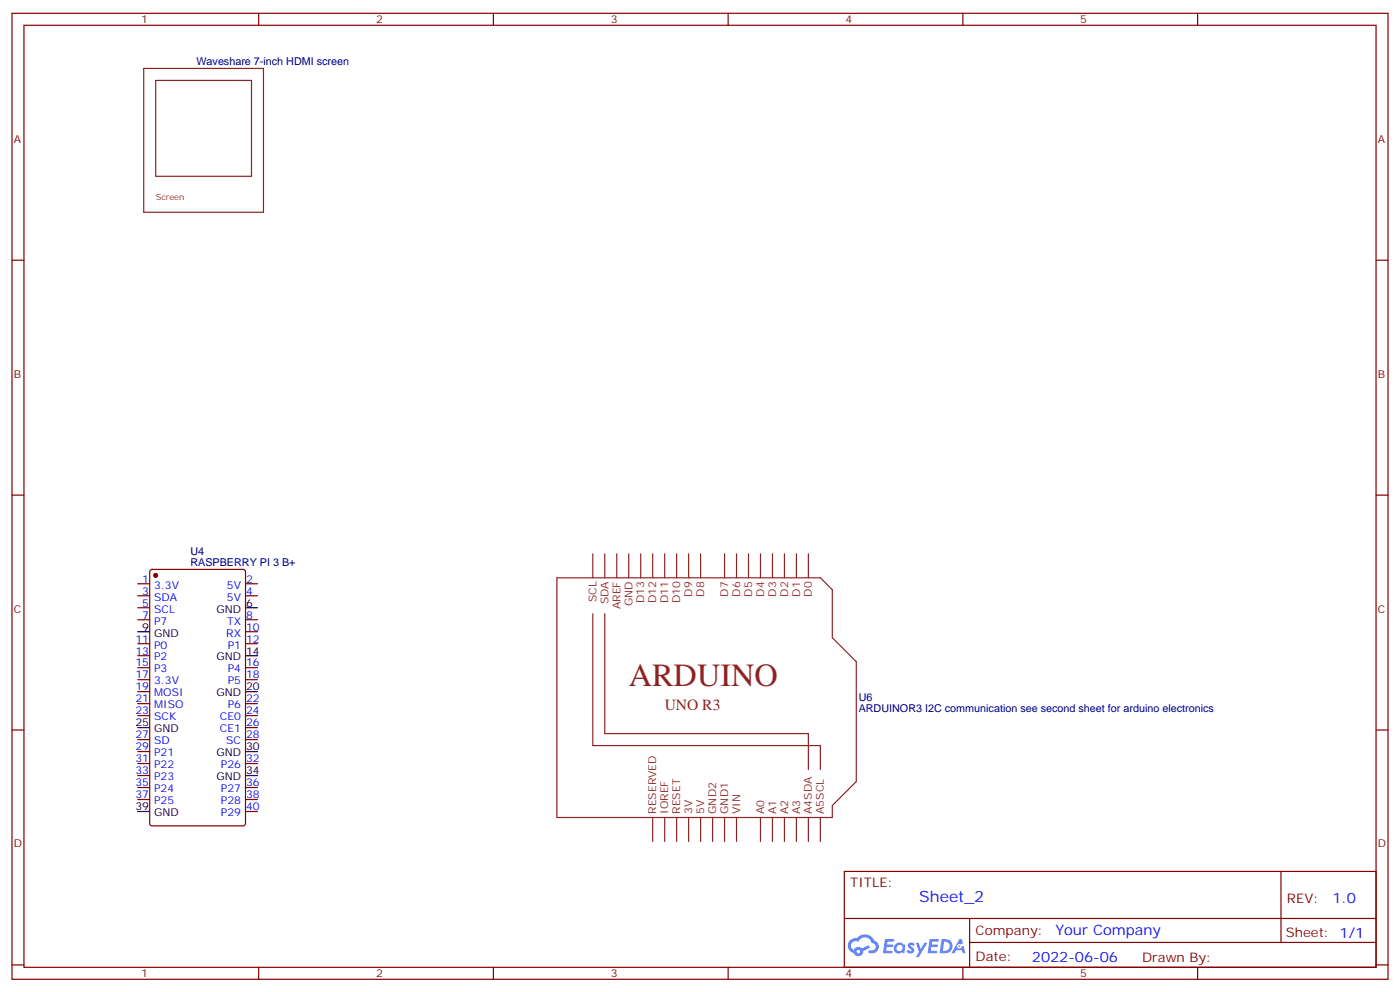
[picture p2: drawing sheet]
<svg xmlns="http://www.w3.org/2000/svg" width="412mm" height="292mm" viewBox="0 0 412 292" stroke-linecap="round" stroke-linejoin="round" font-family="sans-serif">
<g fill="none" stroke="#870000" stroke-width=".35">
<path d="M3.5 3.9h405.4v284.4h-405.4zM7.1 7.4h398.2v277.3h-398.2zM76.2 3.9v3.5M145.3 3.9v3.5M214.5 3.9v3.5M283.6 3.9v3.5M352.8 3.9v3.5M3.5 76.6h3.6M405.3 76.6h3.6M3.5 145.7h3.6M405.3 145.7h3.6M3.5 214.9h3.6"/>
<path d="M405.3 214.9h3.6M248.7 256.5h156.6v28.2h-156.6zM377.3 256.5v20.9M248.7 270.4h156.5M285.6 277.4h119.6M285.6 270.4v14.1M3.5 284h3.6M76.2 284.7v3.6M145.3 284.7v3.6M214.5 284.7v3.6M283.6 284.7v3.6M352.8 284.7v3.6"/>
<path d="M405.3 284h3.6"/>
</g>
<g fill="#5487ff">
<path d="M267.7 277.7a1.22 1.22 0 0 1 1.7 .2l-.4 .6a.47 .47 0 0 0-.3-.4 .47 .47 0 0 0-.5 .2l.1 .2a1.14 1.14 0 0 1 .8 1.8 1.14 1.14 0 0 1-1.9 0l-.2-.2 .5-.6 .7 .5a.29 .29 0 0 0 .3-.3 .29 .29 0 0 0-.2-.3 1.04 1.04 0 0 1-.6-1.7z"/>
<path d="M260.7 276.4h2.4l.3 .2-.2 .5-1.8 .1-.1 .8h1.5l.3 .4-.3 .4h-1.6l-.2 1.1h1.7l.2 .3-.2 .3-2.6 .1z"/>
<path d="M273.8 276.4h2.4l.3 .2-.1 .5-1.8 .1-.2 .8h1.6l.3 .4-.4 .4h-1.6l-.1 1.1h1.7l.2 .3-.2 .3-2.6 .1z"/>
<path d="M282.6 276.4h.7l.3 1.3-.6 .3a.69 .69 0 0 0-1 .3 .69 .69 0 0 0 .4 .9 .69 .69 0 0 0 .9-.6l.5-.2 .6 2.2h-.8l-.2-.9h-1.8l-.5 .9h-.8z"/>
<path d="M269.8 277.5h.8l.6 1.8 1.1-1.8h.9l-2.6 4.2h-.8l.9-1.5z"/>
<path d="M277.4 276.4l-.6 4.2h1.3a2.11 2.11 0 0 0 2.5-2.1 2.11 2.11 0 0 0-2.5-2.1zM278.1 277.2a1.39 1.39 0 0 1 1.7 1.4 1.39 1.39 0 0 1-1.8 1.3h-.3z"/>
<path d="M263.7 278.1a1.54 1.54 0 0 0-.1 2.1 1.54 1.54 0 0 0 2.2 .1l.6 .3 .3-2.3-.2-.3h-.4a1.49 1.49 0 0 0-2.4 .1zM264 279.1a.94 .94 0 0 1 1.8 0 .94 .94 0 0 1-1.8 0z"/>
<path d="M250.4 276.8a2.18 2.18 0 0 0 1.1 3.7 1.44 1.44 0 0 0 1.6 .9 1.44 1.44 0 0 0 1.2-1.4l2-1-.5-.8-1.9 1a1.47 1.47 0 0 0-2.4 .4 1.39 1.39 0 0 1-.7-1.9 1.39 1.39 0 0 1 2-.5 2.12 2.12 0 0 1 2.2-1.3 2.12 2.12 0 0 1 1.9 1.7 1.14 1.14 0 0 1 1.1 1.4 1.14 1.14 0 0 1-1.7 .7 .43 .43 0 0 0-.5 .4 .43 .43 0 0 0 .4 .5 1.98 1.98 0 0 0 2.5-1.2 1.98 1.98 0 0 0-1.2-2.6 3.1 3.1 0 0 0-5.3-.6l-.9 .1zM252.3 280.1a.55 .55 0 0 1 1.1 0 .55 .55 0 0 1-1.1 0z"/>
<circle cx="282.6" cy="278.5" r=".26"/>
</g>
<g fill="none" stroke="#870000" stroke-width=".35">
<path d="M40.6 171.8h3.5M40.6 175.4h3.5M40.6 178.9h3.5M44.3 167.8l.5-.2h26.8l.7 .4v74.4l-.4 .6-27.1 .1-.6-.5-.1-74.3zM72.3 171.8h3.5M72.3 175.4h3.5M40.6 182.4h3.5M40.6 189.5h3.5M40.6 196.5h3.5M40.6 193h3.5M72.3 182.4h3.5M72.3 185.9h3.5"/>
<path d="M72.3 189.5h3.5M72.3 196.5h3.5M40.6 200.1h3.5M40.6 207.1h3.5M40.6 210.6h3.5M40.6 217.7h3.5M40.6 203.6h3.5M72.3 200.1h3.5M72.3 207.1h3.5M72.3 210.6h3.5M72.3 214.2h3.5M72.3 217.7h3.5"/>
<path d="M40.6 224.8h3.5M40.6 231.8h3.5M40.6 235.3h3.5M40.6 228.3h3.5M40.6 221.2h3.5M72.3 224.8h3.5M72.3 231.8h3.5M72.3 235.3h3.5M72.3 238.9h3.5"/>
</g>
<path d="M72.3 178.9h3.5M40.6 185.9h3.5M72.3 193h3.5M40.6 214.2h3.5M72.3 203.6h3.5M40.6 238.9h3.5M72.3 221.2h3.5M72.3 228.3h3.5" fill="none" stroke="#000" stroke-width=".35"/>
<circle cx="45.9" cy="169.4" r=".53" fill="#870000" stroke="#870000" stroke-width=".35"/>
<g fill="none" stroke="#8c2424" stroke-width=".35">
<path d="M42.3 20.1h35.3v42.4h-35.3zM45.9 23.7h28.2v28.2h-28.2zM164 170.1h77.7l3.5 3.5v14.1l7 7.1v35.2l-7 7.1v3.5h-81.2zM174.6 163v7.1M178.2 163v7.1M181.7 163v7.1M185.2 163v7.1M188.7 163v7.1M192.3 163v7.1M195.8 163v7.1M199.3 163v7.1M202.8 163v7.1"/>
<path d="M206.4 163v7.1M213.4 163v7.1M217 163v7.1M220.5 163v7.1M224 163v7.1M227.5 163v7.1M231.1 163v7.1M234.6 163v7.1M238.1 163v7.1M174.6 180.7v38.8h67.1v7M178.2 180.7v35.2h59.9v10.6M192.3 240.6v7.1"/>
<path d="M195.8 240.6v7.1M199.3 240.6v7.1M202.8 240.6v7.1M206.4 240.6v7.1M209.9 240.6v7.1M213.4 240.6v7.1M217 240.6v7.1M224 240.6v7.1M227.5 240.6v7.1M231.1 240.6v7.1M234.6 240.6v7.1M238.1 240.6v7.1"/>
<path d="M241.7 240.6v7.1"/>
</g>
<text font-size="9.5" fill="#8d2323" x="185.2" y="201.8">ARDUINO</text>
<text font-size="4.6" fill="#8d2323" x="195.8" y="208.9">UNO R3</text>
<text font-size="4.6" fill="#00f" x="270.8" y="265.5">Sheet_2</text>
<g font-size="4.2" fill="#00f">
<text x="392.5" y="265.8">1.0</text>
<text x="310.9" y="275.3">Your Company</text>
<text x="304" y="283.1">2022-06-06</text>
</g>
<g font-size="3.9" fill="#800">
<text x="250.5" y="261.1">TITLE:</text>
<text x="379.1" y="265.8">REV:</text>
<text x="287.4" y="275.3">Company:</text>
<text x="378.7" y="275.9">Sheet: 1/1</text>
<text x="287.4" y="283">Date:</text>
<text x="336.4" y="283.1">Drawn By:</text>
</g>
<g font-size="3.2" fill="#800">
<text x="41.6" y="6.9">1</text>
<text x="110.8" y="6.9">2</text>
<text x="179.9" y="6.9">3</text>
<text x="249.1" y="6.9">4</text>
<text x="318.2" y="6.9">5</text>
<text x="4.1" y="42">A</text>
<text x="405.9" y="42">A</text>
<text x="4.1" y="111.2">B</text>
<text x="405.9" y="111.2">B</text>
<text x="4.1" y="180.3">C</text>
<text x="405.9" y="180.3">C</text>
<text x="4.1" y="249.4">D</text>
<text x="405.9" y="249.4">D</text>
<text x="41.6" y="287.7">1</text>
<text x="110.8" y="287.7">2</text>
<text x="179.9" y="287.7">3</text>
<text x="249.1" y="287.7">4</text>
<text x="318.2" y="287.7">5</text>
</g>
<g font-size="3.2" fill="#000080">
<text x="57.9" y="19.1">Waveshare 7-inch HDMI screen</text>
<text x="56.1" y="166.5">RASPBERRY PI 3 B+</text>
<text x="56.1" y="163.3">U4</text>
<text x="252.9" y="209.7">ARDUINOR3 I2C communication see second sheet for arduino electronics</text>
<text x="252.9" y="206.5">U6</text>
</g>
<g font-size="3.2" fill="#00f">
<text x="41.9" y="171.5">1</text>
<text x="45.4" y="173.2">3.3V</text>
<text x="66.8" y="173.2">5V</text>
<text x="72.5" y="171.5">2</text>
<text x="41.9" y="178.5">5</text>
<text x="41.9" y="175">3</text>
<text x="45.4" y="176.8">SDA</text>
<text x="66.8" y="176.8">5V</text>
<text x="72.5" y="175">4</text>
<text x="41.9" y="182.1">7</text>
<text x="45.4" y="183.8">P7</text>
<text x="45.4" y="180.3">SCL</text>
<text x="66.9" y="183.8">TX</text>
<text x="72.5" y="182.1">8</text>
<text x="72.5" y="185.6">10</text>
<text x="39.9" y="189.1">11</text>
<text x="45.4" y="190.9">P0</text>
<text x="66.6" y="187.4">RX</text>
<text x="67.1" y="190.9">P1</text>
<text x="72.5" y="189.1">12</text>
<text x="39.9" y="196.2">15</text>
<text x="39.9" y="192.7">13</text>
<text x="45.4" y="197.9">P3</text>
<text x="45.4" y="194.4">P2</text>
<text x="67.1" y="197.9">P4</text>
<text x="72.5" y="196.2">16</text>
<text x="39.9" y="203.2">19</text>
<text x="39.9" y="199.7">17</text>
<text x="45.4" y="201.5">3.3V</text>
<text x="67.1" y="201.5">P5</text>
<text x="72.5" y="199.7">18</text>
<text x="39.9" y="206.8">21</text>
<text x="45.4" y="208.5">MISO</text>
<text x="45.4" y="205">MOSI</text>
<text x="67.1" y="208.5">P6</text>
<text x="72.5" y="206.8">22</text>
<text x="39.9" y="210.3">23</text>
<text x="45.4" y="212.1">SCK</text>
<text x="64.8" y="212.1">CE0</text>
<text x="64.8" y="215.6">CE1</text>
<text x="72.5" y="210.3">24</text>
<text x="72.5" y="213.8">26</text>
<text x="39.9" y="220.9">29</text>
<text x="39.9" y="217.3">27</text>
<text x="45.4" y="219.1">SD</text>
<text x="66.6" y="219.1">SC</text>
<text x="72.5" y="217.3">28</text>
<text x="39.9" y="227.9">33</text>
<text x="39.9" y="224.4">31</text>
<text x="45.4" y="226.2">P22</text>
<text x="45.4" y="222.6">P21</text>
<text x="65.1" y="226.2">P26</text>
<text x="72.5" y="224.4">32</text>
<text x="39.9" y="231.5">35</text>
<text x="45.4" y="233.2">P24</text>
<text x="45.4" y="229.7">P23</text>
<text x="65.1" y="233.2">P27</text>
<text x="72.5" y="231.5">36</text>
<text x="39.9" y="235">37</text>
<text x="45.4" y="236.7">P25</text>
<text x="65.1" y="236.7">P28</text>
<text x="72.5" y="235">38</text>
<text x="72.5" y="238.5">40</text>
<text x="65.1" y="240.3">P29</text>
</g>
<g font-size="3.2">
<text x="72.5" y="178.5">6</text>
<text x="41.9" y="185.6">9</text>
<text x="63.7" y="180.3">GND</text>
<text x="45.4" y="187.4">GND</text>
<text x="63.7" y="194.4">GND</text>
<text x="72.5" y="192.7">14</text>
<text x="72.5" y="203.2">20</text>
<text x="63.7" y="205">GND</text>
<text x="39.9" y="213.8">25</text>
<text x="45.4" y="215.6">GND</text>
<text x="72.5" y="220.9">30</text>
<text x="63.7" y="222.6">GND</text>
<text x="72.5" y="227.9">34</text>
<text x="63.7" y="229.7">GND</text>
<text x="39.9" y="238.5">39</text>
<text x="45.4" y="240.3">GND</text>
</g>
<g font-size="3.2" fill="#8d2323">
<text x="175.7" y="177.3" transform="rotate(-90 175.7 177.3)">SCL</text>
<text x="179.2" y="177.9" transform="rotate(-90 179.2 177.9)">SDA</text>
<text x="182.7" y="179.3" transform="rotate(-90 182.7 179.3)">AREF</text>
<text x="186.3" y="178.4" transform="rotate(-90 186.3 178.4)">GND</text>
<text x="189.8" y="177.6" transform="rotate(-90 189.8 177.6)">D13</text>
<text x="193.3" y="177.6" transform="rotate(-90 193.3 177.6)">D12</text>
<text x="196.8" y="177.6" transform="rotate(-90 196.8 177.6)">D11</text>
<text x="200.4" y="177.6" transform="rotate(-90 200.4 177.6)">D10</text>
<text x="203.9" y="175.6" transform="rotate(-90 203.9 175.6)">D9</text>
<text x="207.4" y="175.6" transform="rotate(-90 207.4 175.6)">D8</text>
<text x="214.5" y="175.6" transform="rotate(-90 214.5 175.6)">D7</text>
<text x="218" y="175.6" transform="rotate(-90 218 175.6)">D6</text>
<text x="221.5" y="175.6" transform="rotate(-90 221.5 175.6)">D5</text>
<text x="225.1" y="175.6" transform="rotate(-90 225.1 175.6)">D4</text>
<text x="228.6" y="175.6" transform="rotate(-90 228.6 175.6)">D3</text>
<text x="232.1" y="175.6" transform="rotate(-90 232.1 175.6)">D2</text>
<text x="235.7" y="175.6" transform="rotate(-90 235.7 175.6)">D1</text>
<text x="239.2" y="175.6" transform="rotate(-90 239.2 175.6)">D0</text>
<text x="193.3" y="239.6" transform="rotate(-90 193.3 239.6)">RESERVED</text>
<text x="196.8" y="239.6" transform="rotate(-90 196.8 239.6)">IOREF</text>
<text x="200.4" y="239.6" transform="rotate(-90 200.4 239.6)">RESET</text>
<text x="203.9" y="239.6" transform="rotate(-90 203.9 239.6)">3V</text>
<text x="207.4" y="239.6" transform="rotate(-90 207.4 239.6)">5V</text>
<text x="211" y="239.6" transform="rotate(-90 211 239.6)">GND2</text>
<text x="214.5" y="239.6" transform="rotate(-90 214.5 239.6)">GND1</text>
<text x="218" y="239.6" transform="rotate(-90 218 239.6)">VIN</text>
<text x="225.1" y="239.6" transform="rotate(-90 225.1 239.6)">A0</text>
<text x="228.6" y="239.6" transform="rotate(-90 228.6 239.6)">A1</text>
<text x="232.1" y="239.6" transform="rotate(-90 232.1 239.6)">A2</text>
<text x="235.7" y="239.6" transform="rotate(-90 235.7 239.6)">A3</text>
<text x="239.2" y="239.6" transform="rotate(-90 239.2 239.6)">A4SDA</text>
<text x="242.7" y="239.6" transform="rotate(-90 242.7 239.6)">A5SCL</text>
</g>
<text font-size="2.5" fill="#8d2323" x="45.9" y="58.9">Screen</text>
</svg>
